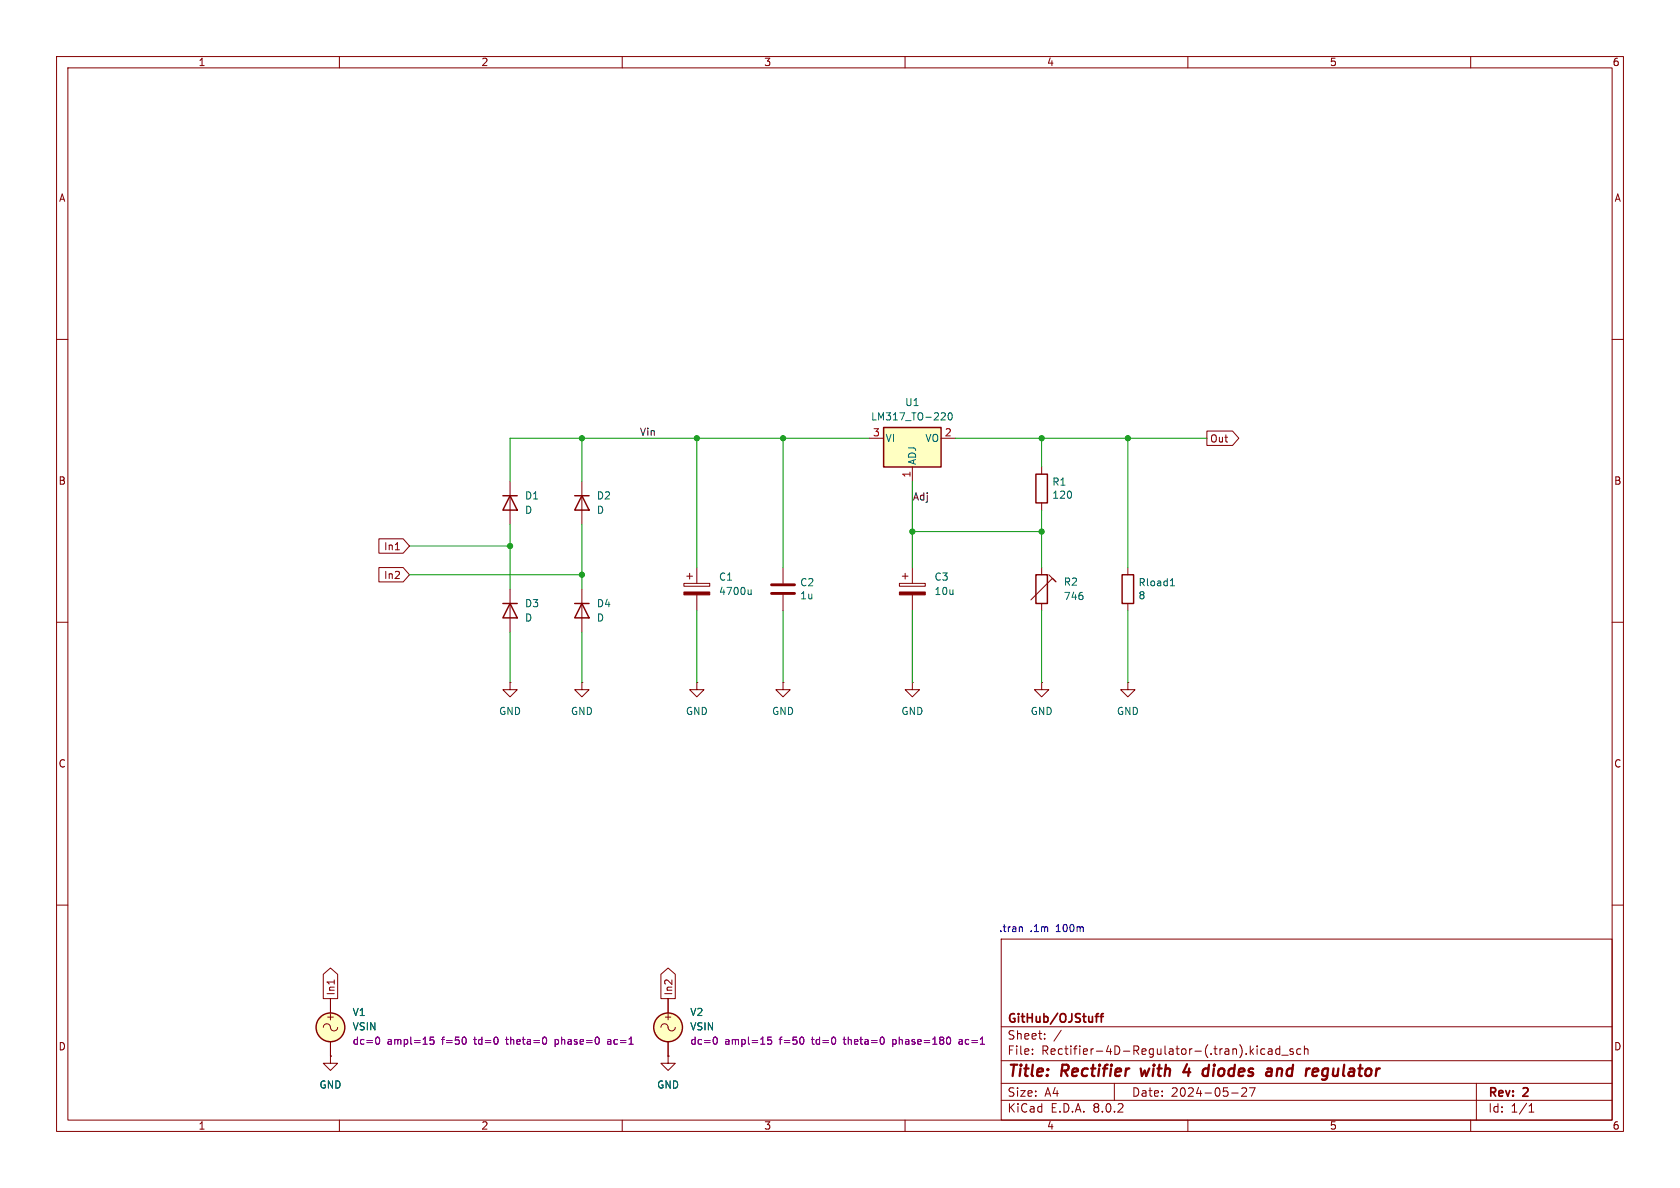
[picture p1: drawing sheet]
<svg xmlns="http://www.w3.org/2000/svg" width="297mm" height="210mm" viewBox="0 0 297 210" stroke-linecap="round" stroke-linejoin="round" font-family="sans-serif">
<g fill="none" stroke="#840000" stroke-width=".18">
<path d="M10 10h277v190h-277zM12 12h273v186h-273zM60 10v2M110 10v2M160 10v2M210 10v2M260 10v2M10 60h2M285 60h2M10 110h2M184.1 100.3v1.3M184.1 106.7v1.3"/>
<path d="M185.4 101.6l1.3 1.3-.6-.7-3.9 3.8M285 110h2M184.1 120.7v1.2h1.3l-1.3 1.3-1.2-1.3h1.2M184.1 120.7h.1M199.4 120.7v1.2h1.3l-1.3 1.3-1.3-1.3h1.3M199.4 120.7h.1M10 160h2M285 160h2M118.1 176.5v2.6M177 166h108v32h-108zM60 198v2M110 198v2"/>
<path d="M116.8 181.6a.67 .67 0 0 1 .8-.6 .67 .67 0 0 1 .5 .8 .64 .64 0 0 0 .8 .4 .64 .64 0 0 0 .5-.6M118.1 184.2v2.5M160 198v2M177 194.5h108M177 191.5h108M177 187.5h108M177 181.5h108M182.5 186.3v.1M182.5 185.5v.1M184.7 183.6v.1M184.7 182.8v.1M187.6 182.1l-1.3 2"/>
<path d="M197 191.5v3M210 198v2M217.7 193.2h1.2M219.5 192.4l.6-.1 .2 .1 .1 .3-.9 1.1h.9M220.9 192.3h1l-.7 1.5M221.2 185.8l.4 .6M221.6 185.4l-.6 .6M222.2 184.9v.1M222.2 185.4v1M223.6 185.5l-.4-.1-.3 .3v.4l.1 .2h.6M224.2 185.5h.6l.1 .9M224.9 185.8h-.5a.29 .29 0 0 0-.2 .3 .29 .29 0 0 0 .2 .3l.5-.1"/>
<path d="M226.2 185.5l-.4-.1-.3 .3v.4l.2 .2h.5M226.2 184.9v1.5M226.6 186.5h1.1M228.6 185.5l-.4-.1-.2 .2 .1 .2 .5 .2v.3h-.6M230 185.5l-.5-.1-.3 .3v.4l.2 .2h.6M230.6 185.5l.2-.1 .4 .1v.9M230.6 184.9v1.5M260 198v2M261 191.5v6.5M270.3 196.6h.9M270.3 195.5l.4-.4v1.5"/>
</g>
<path d="M201.7 188.9l.2 1.3 .5-.9M209.8 188.1l-.6 1.4h1.2M210.2 188.9l-.1 1.3M213.5 188.9l.1 .1M213.7 188.2l-.2 2M225.8 188.9l-.1 1.3M226.4 188.9l-.6 .2M233.7 190.8l.5 .1M234.2 188.9l-.4 .4-.1 .5 .2 .3 .5 .1" fill="none" stroke="#840000" stroke-width=".4"/>
<path d="M193.6 179.7h.6M194.2 179.2l-.4 .2v1.3M194.5 179.7h.6M195.1 179.2l-.4 .2v1.3" fill="none" stroke="#840000" stroke-width=".3"/>
<circle cx="118.1" cy="181.6" r="2.54" fill="#ffffc2" stroke="#ffffc2" stroke-width=".18"/>
<g fill="none" stroke="#840000" stroke-width=".25">
<path d="M183.1 101.6h2.1v5.1h-2.1z"/>
<circle cx="118.1" cy="181.6" r="2.54"/>
</g>
<path d="M126.3 183.4l.1-.1a.68 .68 0 0 1 .4 .7 .68 .68 0 0 1-.4 .6l-.1-.1M136.4 183.3h-.6l-.1 .6 .2-.1 .4 .1 .1 .2v.4l-.2 .1-.5-.1M141.9 183.4l.2 .4-.2 .7M156.1 183.4l.2 .4-.2 .7M157.8 183.8v1.2M157.8 184.5l.2 .1M158 183.8h-.2M167.8 183.3a.79 .79 0 0 1 0 1.3M169.9 183.8h-.3M170 184.1h-.3l-.2 .2 .1 .2 .4 .1" fill="none" stroke="#840084" stroke-width=".18"/>
<path d="M156.2 75.6h10.2v7h-10.2z" fill="#ffffc2"/>
<g fill="none" stroke="#840000" stroke-width=".25">
<path d="M156.2 75.6h10.2v7h-10.2zM88.9 87.6h2.5M90.2 87.6l1.2 2.6h-2.5zM101.6 87.6h2.5M102.9 87.6l1.2 2.6h-2.5zM183.1 83.8h2.1v5.1h-2.1zM88.9 106.7h2.5M90.2 106.7l1.2 2.5h-2.5zM101.6 106.7h2.5M102.9 106.7l1.2 2.5h-2.5zM198.4 101.6h2v5.1h-2z"/>
<circle cx="58.4" cy="181.6" r="2.54"/>
</g>
<g fill="none" stroke="#840000" stroke-width=".18">
<path d="M153.7 77.5h2.5M166.4 77.5h2.5M213.4 76.2h4.5l1.1 1.3-1.1 1.2h-4.5zM67 95.2h4.3l1.1 1.3-1.1 1.3h-4.3zM69.9 97.2h.7M90.2 85.1v7.6M102.9 85.1v7.6M161.3 82.6v2.5M184.1 82.6v1.2M184.1 88.9v1.3M67 100.3h4.3l1.1 1.3-1.1 1.3h-4.3zM90.2 104.1v7.7"/>
<path d="M102.9 104.1v7.7M120.9 103.1h4.6v.5h-4.6zM121.4 101.9h1M121.9 101.3v1.1M123.2 100.3v2.8M123.2 105.2v2.8M138.4 100.3v2.8M138.4 105.2v2.8M159 103.1h4.6v.5h-4.6zM159.5 101.9h1M160 101.3v1.1M161.3 100.3v2.8"/>
<path d="M161.3 105.2v2.8M199.4 100.3v1.3M199.4 106.7v1.3M90.2 120.7v1.2h1.2l-1.2 1.3-1.3-1.3h1.3M90.2 120.7h.1M102.9 120.7v1.2h1.2l-1.2 1.3-1.3-1.3h1.3M102.9 120.7h.1M123.2 120.7v1.2h1.3l-1.3 1.3-1.3-1.3h1.3M123.2 120.7h.1M138.4 120.7v1.2h1.3l-1.3 1.3-1.2-1.3h1.2M138.4 120.7h.1M161.3 120.7v1.2h1.3l-1.3 1.3-1.3-1.3h1.3"/>
<path d="M161.3 120.7h.1M57.1 172.2l1.3-1.1 1.3 1.1v4.3h-2.6zM58.4 176.5v2.6M59.1 173.2v.8M116.8 172.2l1.3-1.1 1.3 1.1v4.3h-2.6zM118.1 176.5v2.6M57.1 181.6a.67 .67 0 0 1 .8-.6 .67 .67 0 0 1 .6 .8 .64 .64 0 0 0 .7 .4 .64 .64 0 0 0 .5-.6M58.4 186.7v1.3h1.3l-1.3 1.2-1.3-1.2h1.3M58.4 186.7h.1M58.4 184.2v2.5M118.1 186.7v1.3h1.3l-1.3 1.2-1.3-1.2h1.3M118.1 186.7h.1"/>
<path d="M118.1 184.2v2.5"/>
</g>
<path d="M166.6 73h.4l.1 .3-.8 .9h.8M167.8 73h.1a.68 .68 0 0 1 .5 .6 .68 .68 0 0 1-.5 .6 .84 .84 0 0 1-.1-1.2zM132.8 104.3v.8M132.8 105l-.2 .1-.3-.1M206.9 103.6h.7M207 102.6l.3-.3v1.3" fill="none" stroke="#006464" stroke-width=".18"/>
<g fill="#840000" stroke="#840000" stroke-width=".18">
<path d="M159 104.6h4.6v.6h-4.6z"/>
<path d="M120.9 104.6h4.6v.6h-4.6z"/>
</g>
<path d="M136.4 104.9h4.1M136.4 103.4h4.1" fill="none" stroke="#840000" stroke-width=".51"/>
<circle cx="58.4" cy="181.6" r="2.54" fill="#ffffc2" stroke="#ffffc2" stroke-width=".18"/>
<g fill="none" stroke="#840084" stroke-width=".18">
<path d="M66.6 183.4l.1-.1a.68 .68 0 0 1 .4 .7 .68 .68 0 0 1-.4 .6l-.1-.1M76.7 183.3h-.6l-.1 .6 .2-.1 .4 .1 .1 .2v.4l-.2 .1-.5-.1M82.2 183.4l.2 .4-.2 .7M96.4 183.4l.2 .4-.2 .7M98.1 183.8v1.2M98.1 184.5l.2 .1M98.3 183.8h-.2M107.8 183.8h-.3M107.9 184.1h-.3l-.2 .2 .1 .2 .4 .1M126.3 183.4l.1-.1a.68 .68 0 0 1 .4 .7 .68 .68 0 0 1-.4 .6l-.1-.1M136.4 183.3h-.6l-.1 .6 .2-.1 .4 .1 .1 .2v.4l-.2 .1-.5-.1M141.9 183.4l.2 .4-.2 .7"/>
<path d="M156.1 183.4l.2 .4-.2 .7M157.8 183.8v1.2M157.8 184.5l.2 .1M158 183.8h-.2M167.8 183.3a.79 .79 0 0 1 0 1.3M169.9 183.8h-.3M170 184.1h-.3l-.2 .2 .1 .2 .4 .1"/>
</g>
<path d="M180.6 163.8l.1 .2v.7" fill="none" stroke="#0000c2" stroke-width=".18"/>
<g fill="none" stroke="#009600" stroke-width=".18">
<path d="M102.9 77.5v7.6M123.2 77.5v22.8M138.4 77.5v22.8M153.7 77.5h-63.5v7.6M168.9 77.5h44.5M184.1 77.5v5.1M199.4 77.5v22.8M72.4 96.5h17.8M90.2 92.7v11.4M102.9 92.7v11.4M161.3 85.1v15.2M161.3 94h22.8"/>
<path d="M184.1 90.2v10.1M72.4 101.6h30.5M90.2 111.8v8.9M102.9 111.8v8.9M123.2 108v12.7M138.4 108v12.7M161.3 108v12.7M184.1 108v12.7M199.4 108v12.7"/>
</g>
<g fill="#009600" stroke="#009600" stroke-width=".18">
<circle cx="184.1" cy="94" r=".46"/>
<circle cx="184.1" cy="77.5" r=".46"/>
<circle cx="161.3" cy="94" r=".46"/>
<circle cx="199.4" cy="77.5" r=".46"/>
<circle cx="123.2" cy="77.5" r=".46"/>
<circle cx="138.4" cy="77.5" r=".46"/>
<circle cx="90.2" cy="96.5" r=".46"/>
<circle cx="102.9" cy="101.6" r=".46"/>
<circle cx="102.9" cy="77.5" r=".46"/>
</g>
<g font-size="2.8" fill="#840000">
<text x="178" y="190.9">Title:</text>
<text x="187.7" y="190.9">Rectifier</text>
<text x="202.6" y="190.9">with</text>
<text x="210.9" y="190.9">4</text>
<text x="215.1" y="190.9">diodes</text>
<text x="227.1" y="190.9">and</text>
<text x="234.9" y="190.9">regulator</text>
</g>
<g font-size="2.1" fill="#840000">
<text x="178" y="184">Sheet:</text>
<text x="178" y="181.2">GitHub/OJStuff</text>
<text x="178" y="186.7">File:</text>
<text x="184.1" y="186.7">Rectifier-4D-Regulator-(.tran).kicad_sch</text>
<text x="178" y="196.9">KiCad</text>
<text x="178" y="194.1">Size:</text>
<text x="184.7" y="194.1">A4</text>
<text x="185.7" y="196.9">E.D.A.</text>
<text x="193.3" y="196.9">8.0.2</text>
<text x="200" y="194.1">Date:</text>
<text x="207" y="194.1">2024-05-27</text>
<text x="263" y="194.3">Rev:</text>
<text x="263" y="196.9">Id:</text>
<text x="267.1" y="196.9">1/1</text>
<text x="269.4" y="194.3">2</text>
</g>
<g font-size="1.8" fill="#840000">
<text x="35" y="11.9">1</text>
<text x="85" y="11.9">2</text>
<text x="135" y="11.9">3</text>
<text x="185" y="11.9">4</text>
<text x="235" y="11.9">5</text>
<text x="285" y="11.9">6</text>
<text x="10.3" y="35.9">A</text>
<text x="285.3" y="35.9">A</text>
<text x="213.8" y="78.4">Out</text>
<text x="10.3" y="85.9">B</text>
<text x="285.3" y="85.9">B</text>
<text x="67.8" y="97.5">In1</text>
<text x="67.8" y="102.6">In2</text>
<text x="10.3" y="135.9">C</text>
<text x="285.3" y="135.9">C</text>
<text x="59.4" y="176.1" transform="rotate(-90 59.4 176.1)">In1</text>
<text x="119.1" y="176.1" transform="rotate(-90 119.1 176.1)">In2</text>
<text x="10.3" y="185.9">D</text>
<text x="57.5" y="180.6">+</text>
<text x="117.2" y="180.6">+</text>
<text x="285.3" y="185.9">D</text>
<text x="35" y="199.9">1</text>
<text x="85" y="199.9">2</text>
<text x="135" y="199.9">3</text>
<text x="185" y="199.9">4</text>
<text x="235" y="199.9">5</text>
<text x="285" y="199.9">6</text>
</g>
<g font-size="1.8" fill="#006464">
<text x="159.9" y="72">U1</text>
<text x="153.9" y="74.5">LM317_TO-220</text>
<text x="156.5" y="78.3">VI</text>
<text x="162.2" y="82.3" transform="rotate(-90 162.2 82.3)">ADJ</text>
<text x="163.5" y="78.3">VO</text>
<text x="92.7" y="88.5">D1</text>
<text x="105.4" y="88.5">D2</text>
<text x="185.9" y="86.1">R1</text>
<text x="185.9" y="88.4">120</text>
<text x="92.7" y="91">D</text>
<text x="105.4" y="91">D</text>
<text x="92.7" y="107.5">D3</text>
<text x="105.4" y="107.5">D4</text>
<text x="127" y="102.8">C1</text>
<text x="127" y="105.4">4700u</text>
<text x="141.4" y="103.8">C2</text>
<text x="141.4" y="106.1">1u</text>
<text x="165.1" y="102.8">C3</text>
<text x="165.1" y="105.4">10u</text>
<text x="188" y="103.7">R2</text>
<text x="188" y="106.3">746</text>
<text x="201.2" y="103.8">Rload1</text>
<text x="201.2" y="106.1">8</text>
<text x="92.7" y="110.1">D</text>
<text x="105.4" y="110.1">D</text>
<text x="88.1" y="126.6">GND</text>
<text x="100.8" y="126.6">GND</text>
<text x="121.2" y="126.6">GND</text>
<text x="136.4" y="126.6">GND</text>
<text x="159.3" y="126.6">GND</text>
<text x="182.1" y="126.6">GND</text>
<text x="197.4" y="126.6">GND</text>
<text x="62.2" y="179.8">V1</text>
<text x="121.9" y="179.8">V2</text>
<text x="62.2" y="182.3">VSIN</text>
<text x="121.9" y="182.3">VSIN</text>
<text x="56.4" y="192.6">GND</text>
<text x="116.1" y="192.6">GND</text>
</g>
<g font-size="1.8" fill="#0f0f0f">
<text x="113" y="77.1">Vin</text>
<text x="161.3" y="88.6">Adj</text>
</g>
<g font-size="1.8" fill="#a90000">
<text x="154.2" y="77.2">3</text>
<text x="166.9" y="77.2">2</text>
<text x="161" y="84.5" transform="rotate(-90 161 84.5)">1</text>
</g>
<g font-size="1.8" fill="#0000c2">
<text x="176.5" y="164.9">.tran</text>
<text x="182.1" y="164.9">.1m</text>
<text x="186.8" y="164.9">100m</text>
</g>
<g font-size="1.8" fill="#840084">
<text x="62.2" y="184.9">dc=0</text>
<text x="68.4" y="184.9">ampl=15</text>
<text x="78.2" y="184.9">f=50</text>
<text x="84.1" y="184.9">td=0</text>
<text x="90" y="184.9">theta=0</text>
<text x="98.8" y="184.9">phase=0</text>
<text x="108.3" y="184.9">ac=1</text>
<text x="121.9" y="184.9">dc=0</text>
<text x="128.1" y="184.9">ampl=15</text>
<text x="137.9" y="184.9">f=50</text>
<text x="143.8" y="184.9">td=0</text>
<text x="149.7" y="184.9">theta=0</text>
<text x="158.4" y="184.9">phase=180</text>
<text x="170.4" y="184.9">ac=1</text>
</g>
</svg>
